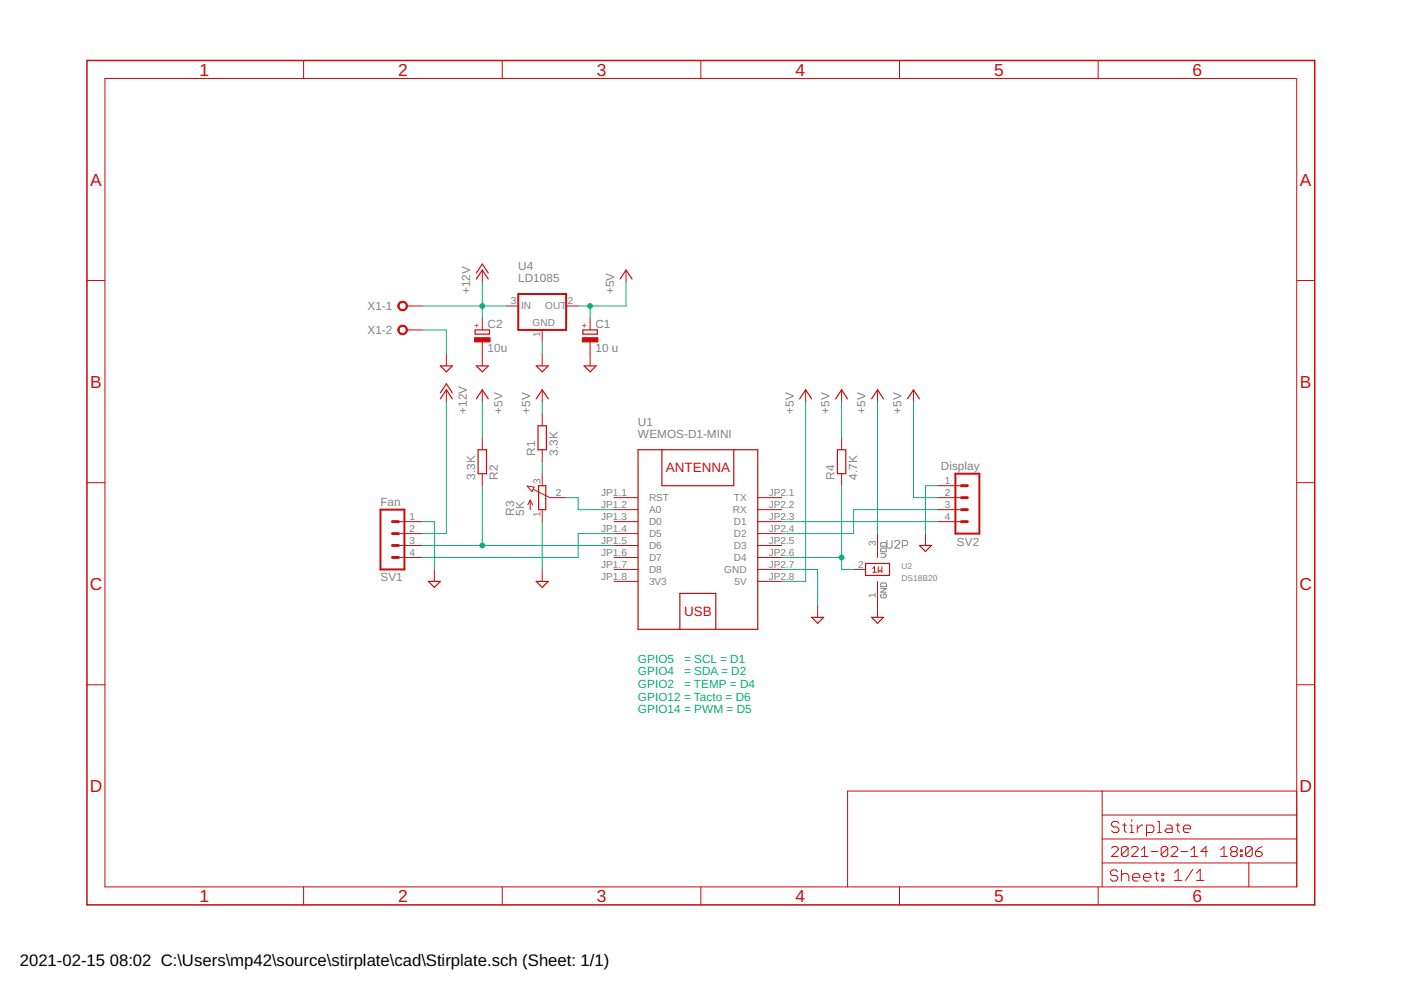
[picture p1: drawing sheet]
<svg xmlns="http://www.w3.org/2000/svg" width="297mm" height="210mm" viewBox="0 0 297 210" stroke-linecap="round" stroke-linejoin="round" font-family="sans-serif">
<path d="M186.7 115.2l.2-.2h.8l.2 .2v.6h-1.2zM186.7 116.4l.2-.2h.8l.2 .2v.6h-1.2zM186.7 117.4h.8l.4 .4-.4 .4h-.8M188 114.6v1.4l.3 .2h.5l.3-.2v-1.4M189.7 114.9l.2-.3h.6l.3 .3v.2l-1.1 1.1h1.1M191.3 115.7h.8l.3-.3v-.5l-.3-.3h-.8v1.6M186.7 124.8h1.2l-1.2 .8h1.2M186.9 126l-.2 .2v.3l.2 .2h.8l.2-.2v-.3l-.2-.2h-.4v.3M186.9 123.6h.8l.2 .2v.6h-1.2v-.6z" fill="none" stroke="#808080" stroke-width=".21"/>
<g fill="none" stroke="#c90d0c" stroke-width=".21">
<path d="M22.2 16.6h252.7v171.4h-252.7zM64.4 12.8v3.8M106.5 12.8v3.8M148.6 12.8v3.8M190.7 12.8v3.8M232.8 12.8v3.8M18.4 59.5h3.8M102.3 57.3v2.5M132.7 57.3v2.5M274.9 59.5h3.8M86.3 64.9h3.3M86.3 70h3.3"/>
<path d="M94.6 75v2.6M102.3 67.4v2.6M102.3 72.5v5.1M107.3 64.9h2.6M115 70v2.5M115 75v2.6M120 64.9h2.6M125.1 67.4v2.6M125.1 72.5v5.1M94.6 82.7v2.5M102.3 82.7v2.5M102.3 92.8v2.6"/>
<path d="M115 82.7v2.5M115 87.7v2.6M115 95.4v2.5M170.8 82.7v2.5M178.4 82.7v2.5M178.4 92.8v2.6M186.1 82.7v2.5M193.7 82.7v2.5M18.4 102.3h3.8M84.5 110.6h5.1M84.5 113.1h5.1M84.5 115.7h5.1"/>
<path d="M84.5 118.2h5.1M102.3 100.4v2.6M111.8 103.1l1.4 .2-.4 .9zM112.4 106v2.1M112.4 106l-.5 1M112.4 106l.5 1M113.1 103.8l3.5 1.7h3.4M115 100.4v2.6M115 108.1v2.5M130.2 105.5h5.1M130.2 108.1h5.1M130.2 110.6h5.1"/>
<path d="M130.2 113.1h5.1M130.2 115.7h5.1M130.2 118.2h5.1M160.7 105.5h5M160.7 108.1h5M160.7 110.6h5M160.7 113.1h5M160.7 115.7h5M160.7 118.2h5M178.4 100.4v2.6M186.1 113.1v5.1M196.2 113.1v2.6"/>
<path d="M198.8 105.5h5M198.8 108.1h5M198.8 110.6h5M198.8 103h5M274.9 102.3h3.8M92.1 120.7v2.6M115 120.7v2.6M130.2 120.7h5.1M130.2 123.3h5.1M160.7 120.7h5M160.7 123.3h5M173.4 128.4v2.5"/>
<path d="M181 120.7h2.5M185 120.5l.4-.3v1.1M185 121.3h.8M186.1 123.3v7.6M186.2 120.2v1.1l.4-.4 .4 .4v-1.1M18.4 145.2h3.8M274.9 145.2h3.8M233.7 167.7v20.3M233.7 177.9h41.2M233.7 172.8h41.2M235.7 179.8l.3-.3h.7l.4 .3v.4l-1.4 1.4h1.4M237.2 174.6l-.3-.4h-.8l-.4 .4v.3l.4 .4h.8l.3 .4v.4l-.3 .4h-.8l-.4-.4"/>
<path d="M238 174.9h.8M238.4 174.6v1.5l.4 .4M239.2 179.8l-.4-.3h-.7l-.3 .3v1.5M239.2 179.8v1.5l-.4 .3h-.7l-.3-.3M239.2 179.8l-1.4 1.5M239.6 176.5h.7M239.6 174.9h.4v1.6M239.9 179.8l.3-.3h.7l.4 .3v.4l-1.4 1.4h1.4M240 173.8v.4M241.1 174.9v1.6M242.3 174.9h-.4l-.8 .8M243.1 176.5h1.2l.3-.4v-.8l-.3-.4h-1.2v2.4"/>
<path d="M245.4 174.2h.4v2.3M245.4 176.5h.8M247.4 174.9h.8l.3 .4v1.2h-1.1l-.4-.4 .4-.4h1.1M247.6 179.8v1.5l-.4 .3h-.7l-.3-.3M247.6 179.8l-.4-.3h-.7l-.3 .3v1.5M247.6 179.8l-1.4 1.5M248.3 179.8l.3-.3h.7l.4 .3v.4l-1.4 1.4h1.4M249.3 174.9h.8M249.7 174.6v1.5l.4 .4M250.9 175.7h1.5v-.4l-.3-.4h-.8l-.4 .4v.8l.4 .4h.8M265.5 179.8v1.5l-.4 .3h-.7l-.3-.3M265.5 179.8l-.4-.3h-.7l-.3 .3v1.5"/>
<path d="M265.5 179.8l-1.4 1.5M267.6 179.5l-.7 .3-.7 .8M274.9 167.7h-95.2v20.3M64.4 188v3.9M106.5 188v3.9M148.6 188v3.9M190.7 188v3.9M232.8 188v3.9M233.7 183h41.2M237 184.8l-.4-.4h-.8l-.4 .4v.4l.4 .4h.8l.4 .4v.4l-.4 .4h-.8l-.4-.4M237.8 184.4v2.4M237.8 185.6l.3-.4h.8l.4 .4v1.2"/>
<path d="M240.1 186h1.6v-.4l-.4-.4h-.8l-.4 .4v.8l.4 .4h.8M242 181.6h1.4M242 180.2l.7-.7v2.1M242.4 186h1.6v-.4l-.4-.4h-.8l-.4 .4v.8l.4 .4h.8M244.1 180.6h1.4M244.8 185.2h.8M245.2 184.8v1.6l.4 .4M246.3 185.2h.4v.4h-.4zM246.3 186.4h.4v.4h-.4zM249 185.1l.8-.8v2.4M249 186.7h1.6M250.4 180.6h1.4"/>
<path d="M252.5 181.6h1.4M252.5 180.2l.7-.7v2.1M252.9 184.3l-1.5 2.4M253.7 186.7h1.5M253.7 185.1l.8-.8v2.4M256 180.6h-1.4l1.1-1.1v2.1M258.8 181.6h1.4M258.8 180.2l.7-.7v2.1M261.3 180.6l-.4 .3v.4l.4 .3h.7l.3-.3v-.4l-.3-.3M261.3 180.6l-.4-.4v-.4l.4-.3h.7l.3 .3v.4l-.3 .4M261.3 180.6h.7M263 181.3h.4v.3h-.4z"/>
<path d="M263 180.2h.4v.4h-.4zM264.8 183v5M266.2 180.6h1l.4 .3v.4l-.4 .3h-.7l-.3-.3z"/>
</g>
<g fill="none" stroke="#c90d0c" stroke-width=".25">
<path d="M101 59.2l1.3-1.9 1.2 1.9M101 57.9l1.3-1.9 1.2 1.9M131.5 59.2l1.2-1.9 1.3 1.9M93.4 77.6h2.5l-1.3 1.2zM100.7 70h3.1v.8h-3.1zM101 77.6h2.5l-1.2 1.2zM113.7 77.6h2.5l-1.2 1.2zM123.6 70h3v.8h-3zM123.8 77.6h2.6l-1.3 1.2zM93.4 84.6l1.2-1.9 1.3 1.9M93.4 83.3l1.2-1.9 1.3 1.9M101 84.6l1.3-1.9 1.2 1.9"/>
<path d="M101.4 95.4h1.7v5h-1.7zM113.7 84.6l1.3-1.9 1.2 1.9M114.1 90.3h1.7v5.1h-1.7zM135.3 95.4h25.4v38h-25.4zM140.3 95.4v7.6h15.3v-7.6M169.5 84.6l1.3-1.9 1.3 1.9M177.2 84.6l1.2-1.9 1.3 1.9M177.5 95.4h1.8v5h-1.8zM184.8 84.6l1.3-1.9 1.2 1.9M192.4 84.6l1.3-1.9 1.2 1.9M114.2 103h1.5v5.1h-1.5zM183.5 119.5h5.1v2.5h-5.1z"/>
<path d="M194.9 115.7h2.6l-1.3 1.2zM90.8 123.3h2.6l-1.3 1.2zM113.7 123.3h2.5l-1.2 1.2zM144.1 133.4v-7.6h7.7v7.6M172.1 130.9h2.5l-1.2 1.3zM184.8 130.9h2.5l-1.2 1.3z"/>
</g>
<g fill="#c90d0c" stroke="#c90d0c" stroke-width=".21">
<path d="M100.6 71.6h3.3v.9h-3.3z"/>
<path d="M123.5 71.6h3.3v.9h-3.3z"/>
</g>
<path d="M109.9 62.3h10.1v7.7h-10.1zM80.7 108.1h5v12.6h-5zM202.6 100.4h5v12.7h-5z" fill="none" stroke="#c90d0c" stroke-width=".42"/>
<path d="M83.2 115.7h1.3M83.2 113.1h1.3M83.2 110.6h1.3M83.2 118.2h1.3M203.8 110.6h1.3M203.8 108.1h1.3M203.8 105.5h1.3M203.8 103h1.3" fill="none" stroke="#c90d0c" stroke-width=".61"/>
<g fill="#c90d0c" stroke="#c90d0c" stroke-width=".21">
<path d="M84.7 64.1a1.03 1.03 0 0 1 1.6 .3 1.03 1.03 0 0 1-.7 1.5 1.03 1.03 0 0 1-1.3-1h.3a.77 .77 0 0 1 1.1-.7 .77 .77 0 0 1 .1 1.3 .77 .77 0 0 1-1.2-.4v-.2h-.3z" fill-rule="evenodd"/>
<path d="M84.7 69.2a1.03 1.03 0 0 1 1.6 .3 1.03 1.03 0 0 1-.7 1.4 1.03 1.03 0 0 1-1.3-.9h.3a.77 .77 0 0 1 1.1-.7 .77 .77 0 0 1 .1 1.3 .77 .77 0 0 1-1.2-.4v-.2h-.3z" fill-rule="evenodd"/>
</g>
<path d="M18.4 12.8h260.3v179.1h-260.3z" fill="none" stroke="#c90d0c" stroke-width=".32"/>
<g fill="none" stroke="#0dab76" stroke-width=".21">
<path d="M102.3 59.8v7.6M132.7 59.8v5.1h-10.1M89.6 64.9h17.7M89.6 70h5v5M115 72.5v2.5M125.1 64.9v2.5M94.6 85.2v27.9h-5M102.3 85.2v7.6M115 85.2v2.5M115 97.9v2.5M170.8 85.2v38.1h-5.1M178.4 85.2v7.6"/>
<path d="M186.1 85.2v27.9M193.7 85.2v20.3h5.1M89.6 110.6h2.5v10.1M89.6 115.7h40.6M102.3 103v12.7M115 110.6v10.1M120 105.5h2.6v2.6h7.6M130.2 113.1h-7.6v5.1h-33M165.7 110.6h33.1M165.7 118.2h12.7M178.4 103v17.7h2.6M198.8 108.1h-17.8v5h-15.3"/>
<path d="M198.8 103h-2.6v10.1M165.7 120.7h7.7v7.7"/>
</g>
<g fill="#0dab76" stroke="#0dab76" stroke-width=".21">
<circle cx="125.1" cy="64.9" r=".51"/>
<circle cx="102.3" cy="64.9" r=".51"/>
<circle cx="102.3" cy="115.7" r=".51"/>
<circle cx="178.4" cy="118.2" r=".51"/>
</g>
<g font-size="3.7" fill="#c90d0c">
<text x="42.3" y="16">1</text>
<text x="84.4" y="16">2</text>
<text x="126.5" y="16">3</text>
<text x="168.6" y="16">4</text>
<text x="210.8" y="16">5</text>
<text x="252.9" y="16">6</text>
<text x="19.1" y="39.3">A</text>
<text x="275.6" y="39.3">A</text>
<text x="19.1" y="82.2">B</text>
<text x="275.6" y="82.2">B</text>
<text x="19" y="125.1">C</text>
<text x="275.5" y="125.1">C</text>
<text x="19" y="167.9">D</text>
<text x="275.5" y="167.9">D</text>
<text x="42.3" y="191.2">1</text>
<text x="84.4" y="191.2">2</text>
<text x="126.5" y="191.2">3</text>
<text x="168.6" y="191.2">4</text>
<text x="210.8" y="191.2">5</text>
<text x="252.9" y="191.2">6</text>
</g>
<g font-size="3.5">
<text x="4.2" y="204.7">2021-02-15</text>
<text x="23.3" y="204.7">08:02 C:\Users\mp42\source\stirplate\cad\Stirplate.sch (Sheet: 1/1)</text>
</g>
<g font-size="2.9" fill="#c90d0c">
<text x="141.2" y="100.2">ANTENNA</text>
<text x="145" y="130.6">USB</text>
</g>
<g font-size="2.5" fill="#808080">
<text x="109.9" y="59.8">LD1085</text>
<text x="109.9" y="57.3">U4</text>
<text x="77.9" y="65.8">X1-1</text>
<text x="99.7" y="62.3" transform="rotate(-90 99.7 62.3)">+12V</text>
<text x="130.2" y="62.3" transform="rotate(-90 130.2 62.3)">+5V</text>
<text x="77.9" y="70.8">X1-2</text>
<text x="103.4" y="69.5">C2</text>
<text x="126.3" y="69.5">C1</text>
<text x="103.4" y="74.6">10u</text>
<text x="126.3" y="74.6">10 u</text>
<text x="99" y="87.7" transform="rotate(-90 99 87.7)">+12V</text>
<text x="106.6" y="87.7" transform="rotate(-90 106.6 87.7)">+5V</text>
<text x="112.4" y="87.7" transform="rotate(-90 112.4 87.7)">+5V</text>
<text x="168.3" y="87.7" transform="rotate(-90 168.3 87.7)">+5V</text>
<text x="175.9" y="87.7" transform="rotate(-90 175.9 87.7)">+5V</text>
<text x="183.5" y="87.7" transform="rotate(-90 183.5 87.7)">+5V</text>
<text x="191.1" y="87.7" transform="rotate(-90 191.1 87.7)">+5V</text>
<text x="135.3" y="92.8">WEMOS-D1-MINI</text>
<text x="135.3" y="90.3">U1</text>
<text x="100.7" y="101.7" transform="rotate(-90 100.7 101.7)">3.3K</text>
<text x="105.5" y="101.7" transform="rotate(-90 105.5 101.7)">R2</text>
<text x="113.5" y="96.6" transform="rotate(-90 113.5 96.6)">R1</text>
<text x="118.3" y="96.6" transform="rotate(-90 118.3 96.6)">3.3K</text>
<text x="176.9" y="101.7" transform="rotate(-90 176.9 101.7)">R4</text>
<text x="181.7" y="101.7" transform="rotate(-90 181.7 101.7)">4.7K</text>
<text x="199.5" y="99.7">Display</text>
<text x="80.7" y="107.3">Fan</text>
<text x="109" y="109.3" transform="rotate(-90 109 109.3)">R3</text>
<text x="111.1" y="109.3" transform="rotate(-90 111.1 109.3)">5K</text>
<text x="202.9" y="115.7">SV2</text>
<text x="80.7" y="123.3">SV1</text>
</g>
<g font-size="2.5" fill="#0dab76">
<text x="135.3" y="140.5">GPIO5</text>
<text x="135.3" y="143.2">GPIO4</text>
<text x="145" y="140.5">= SCL = D1</text>
<text x="145" y="143.2">= SDA = D2</text>
<text x="135.3" y="145.9">GPIO2</text>
<text x="135.3" y="148.5">GPIO12 = Tacto = D6</text>
<text x="145" y="145.9">= TEMP = D4</text>
<text x="135.3" y="151.2">GPIO14 = PWM = D5</text>
</g>
<g font-size="2.1" fill="#808080">
<text x="108.3" y="64.5">3</text>
<text x="110.5" y="65.5">IN</text>
<text x="115.6" y="65.5">OUT</text>
<text x="120.4" y="64.5">2</text>
<text x="112.9" y="69.2">GND</text>
<text x="114.6" y="71.5" transform="rotate(-90 114.6 71.5)">1</text>
<text x="114.6" y="102.6" transform="rotate(-90 114.6 102.6)">3</text>
<text x="117.8" y="105.2">2</text>
<text x="127.5" y="105.2">JP1.1</text>
<text x="127.5" y="107.7">JP1.2</text>
<text x="137.6" y="106.3">RST</text>
<text x="155.6" y="106.3">TX</text>
<text x="163" y="105.2">JP2.1</text>
<text x="163" y="107.7">JP2.2</text>
<text x="200.3" y="102.6">1</text>
<text x="200.3" y="105.2">2</text>
<text x="200.3" y="107.7">3</text>
<text x="86.8" y="110.2">1</text>
<text x="86.8" y="112.8">2</text>
<text x="114.6" y="109.6" transform="rotate(-90 114.6 109.6)">1</text>
<text x="127.5" y="110.2">JP1.3</text>
<text x="127.5" y="112.8">JP1.4</text>
<text x="137.6" y="108.8">A0</text>
<text x="137.6" y="111.3">D0</text>
<text x="137.6" y="113.9">D5</text>
<text x="155.4" y="108.8">RX</text>
<text x="155.6" y="111.3">D1</text>
<text x="155.6" y="113.9">D2</text>
<text x="163" y="110.2">JP2.3</text>
<text x="163" y="112.8">JP2.4</text>
<text x="200.3" y="110.2">4</text>
<text x="86.8" y="115.3">3</text>
<text x="86.8" y="117.8">4</text>
<text x="127.5" y="115.3">JP1.5</text>
<text x="127.5" y="117.8">JP1.6</text>
<text x="137.6" y="116.4">D6</text>
<text x="137.6" y="119">D7</text>
<text x="155.6" y="116.4">D3</text>
<text x="155.6" y="119">D4</text>
<text x="163" y="115.3">JP2.5</text>
<text x="163" y="117.8">JP2.6</text>
<text x="185.7" y="115.9" transform="rotate(-90 185.7 115.9)">3</text>
<text x="127.5" y="120.4">JP1.7</text>
<text x="127.5" y="122.9">JP1.8</text>
<text x="137.6" y="121.5">D8</text>
<text x="137.6" y="124">3V3</text>
<text x="153.6" y="121.5">GND</text>
<text x="155.7" y="124">5V</text>
<text x="163" y="120.4">JP2.7</text>
<text x="163" y="122.9">JP2.8</text>
<text x="182" y="120.4">2</text>
<text x="185.7" y="126.8" transform="rotate(-90 185.7 126.8)">1</text>
</g>
<g font-size="1.8" fill="#c90d0c">
<text x="101.7" y="69.6" transform="rotate(-90 101.7 69.6)">+</text>
<text x="124.5" y="69.6" transform="rotate(-90 124.5 69.6)">+</text>
</g>
<g font-size="1.8" fill="#808080">
<text x="191.1" y="123.3">DS18B20</text>
<text x="191.1" y="120.7">U2</text>
</g>
</svg>
